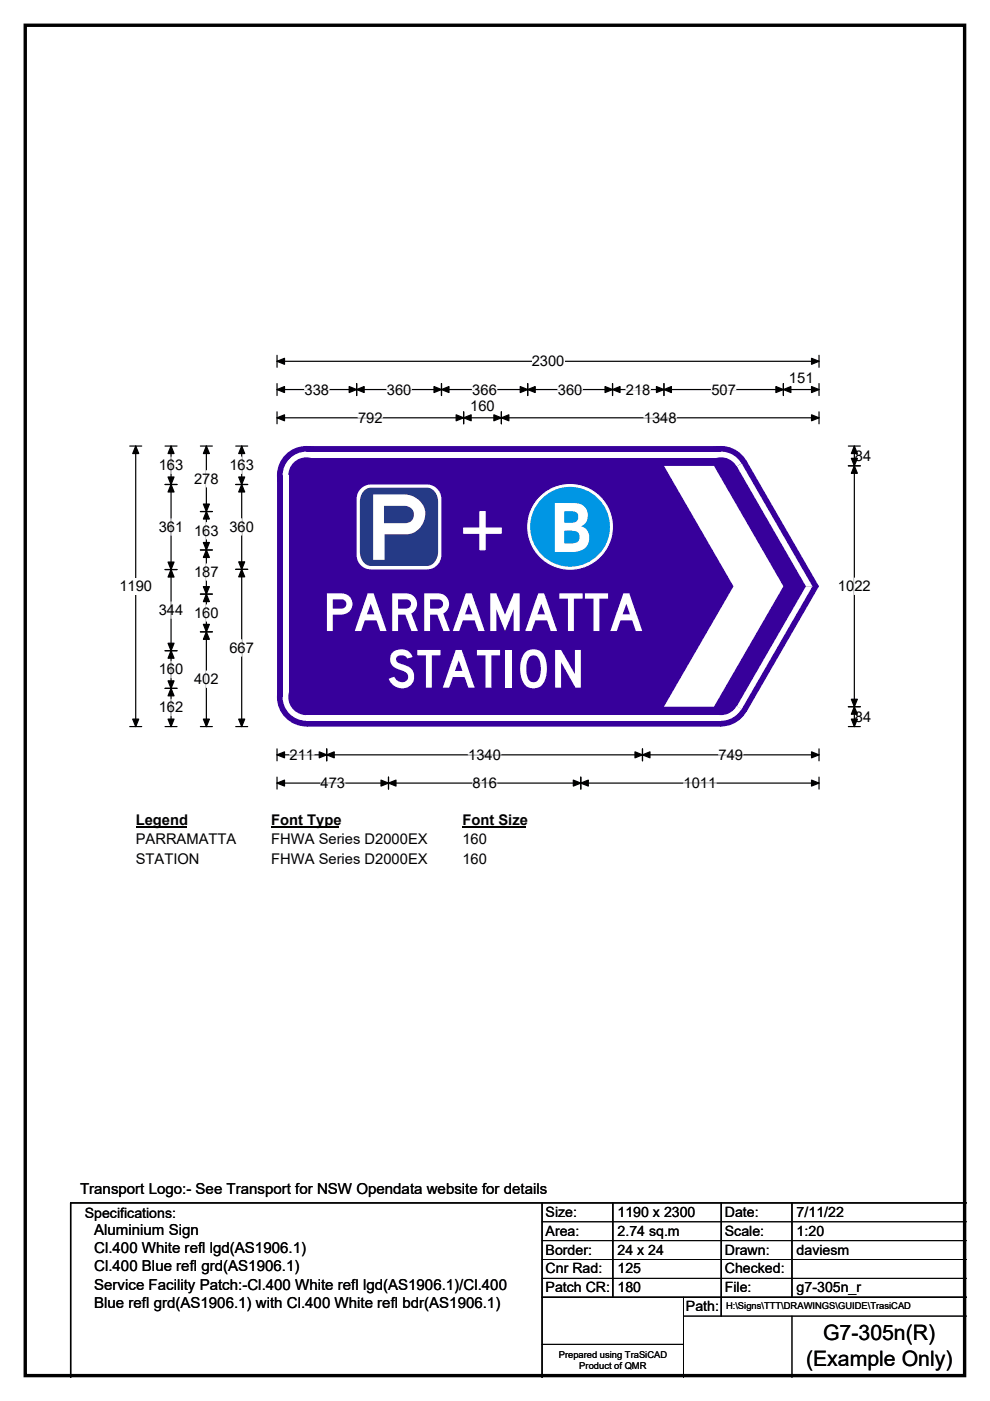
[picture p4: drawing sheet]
<svg xmlns="http://www.w3.org/2000/svg" width="210mm" height="297mm" viewBox="0 0 210 297" stroke-linecap="round" stroke-linejoin="round" font-family="sans-serif">
<path d="M5.4 5.4h199.2v286.3h-199.2z" fill="none" stroke="#000" stroke-width=".72"/>
<path d="M58.8 76.6h114.9M58.8 75.3v2.6M173.7 75.3v2.6" fill="none" stroke="#000" stroke-width=".25"/>
<path d="M58.8 76.6l1.5-.6v1.2zM172.1 76l1.6 .6-1.6 .6z" fill="#000" stroke="#000" stroke-width=".25"/>
<path d="M112.8 74.9h6.9v3.5h-6.9z" fill="#fff"/>
<g fill="none" stroke="#000" stroke-width=".25">
<path d="M27.5 94.6h2.6M28.8 94.6v59.5M58.8 82.6h114.9M58.8 81.3v2.6M58.8 87.3v2.6M58.8 88.6h114.9M75.6 81.3v2.6M93.6 81.3v2.6M98.3 87.3v2.6M106.3 87.3v2.6M111.9 81.3v2.6M129.9 81.3v2.6"/>
<path d="M140.8 81.3v2.6M166.2 81.3v2.6M173.7 87.3v2.6M173.7 81.3v2.6M27.5 154.1h2.6M58.8 158.8v2.5M69.3 158.8v2.5M136.3 158.8v2.5M173.7 158.8v2.5M58.8 164.8v2.5M58.8 160h114.9M58.8 166h114.9"/>
<path d="M82.4 164.8v2.5M123.2 164.8v2.5M173.7 164.8v2.5"/>
</g>
<g fill="#000" stroke="#000" stroke-width=".25">
<path d="M28.8 94.6l.6 1.6h-1.2zM58.8 82.6l1.5-.6v1.2zM58.8 88.6l1.5-.7v1.3zM75.6 82.6l1.6-.6v1.2zM74.1 82l1.5 .6-1.5 .6zM92.1 82l1.5 .6-1.5 .6zM93.6 82.6l1.6-.6v1.2zM98.3 88.6l1.6-.7v1.3zM96.8 87.9l1.5 .7-1.5 .6zM104.8 87.9l1.5 .7-1.5 .6zM106.3 88.6l1.6-.7v1.3zM110.3 82l1.6 .6-1.6 .6z"/>
<path d="M111.9 82.6l1.6-.6v1.2zM128.3 82l1.6 .6-1.6 .6zM129.9 82.6l1.6-.6v1.2zM139.2 82l1.6 .6-1.6 .6zM140.8 82.6l1.6-.6v1.2zM164.6 82l1.6 .6-1.6 .6zM166.2 82.6l1.5-.6v1.2zM172.1 82l1.6 .6-1.6 .6zM172.1 87.9l1.6 .7-1.6 .6zM28.2 152.5h1.2l-.6 1.6zM58.8 160l1.5-.6v1.3zM58.8 166l1.5-.6v1.3z"/>
<path d="M69.3 160l1.6-.6v1.3zM67.7 159.4l1.6 .6-1.6 .7zM82.4 166l1.6-.6v1.3zM80.8 165.4l1.6 .6-1.6 .7zM121.6 165.4l1.6 .6-1.6 .7zM123.2 166l1.6-.6v1.3zM134.7 159.4l1.6 .6-1.6 .7zM136.3 160l1.6-.6v1.3zM172.1 159.4l1.6 .6-1.6 .7zM172.1 165.4l1.6 .6-1.6 .7z"/>
</g>
<g fill="none" stroke="#fff" stroke-width=".25">
<path d="M64.6 82.6h5.2M75.9 88.6h5.3M82 82.6h5.2M100.2 82.6h5.2M118.3 82.6h5.2M132.8 82.6h5.2M136.6 88.6h6.9M150.9 82.6h5.2M61.4 160h5.2M68 166h5.2M99.3 160h7M100.2 166h5.2"/>
<path d="M145 166h6.9M152.4 160h5.2"/>
</g>
<path d="M25.3 122.6h7v3.5h-7z" fill="#fff"/>
<g fill="none" stroke="#000" stroke-width=".25">
<path d="M35 94.6h2.5M36.3 94.6v59.5M42.5 94.6h2.5M43.8 94.6v59.5M50 94.6h2.5M51.3 94.6v59.5M179.9 94.6h2.6M179.9 98.8h2.6M181.2 94.6v59.5M35 102.7h2.5M42.5 108.5h2.5M42.5 116.6h2.5"/>
<path d="M50 102.7h2.5M35 120.8h2.5M35 138h2.5M42.5 126h2.5M42.5 134h2.5M50 120.7h2.5M35 145.9h2.5M35 154.1h2.5M42.5 154.1h2.5M50 154.1h2.5M179.9 154.1h2.6M179.9 149.8h2.6"/>
</g>
<g fill="#000" stroke="#000" stroke-width=".25">
<path d="M36.3 94.6l.6 1.6h-1.3zM43.8 94.6l.6 1.6h-1.3zM51.3 94.6l.6 1.6h-1.3zM181.2 98.8l.6 1.6h-1.2zM181.2 94.6l.6 1.6h-1.2zM180.6 97.2h1.2l-.6 1.6zM36.3 102.7l.6 1.6h-1.3zM35.6 101.1h1.3l-.6 1.6zM43.8 108.5l.6 1.5h-1.3zM43.1 115h1.3l-.6 1.6zM43.1 106.9h1.3l-.6 1.6zM43.8 116.6l.6 1.6h-1.3z"/>
<path d="M51.3 102.7l.6 1.6h-1.3zM50.6 101.1h1.3l-.6 1.6zM35.6 119.2h1.3l-.6 1.6zM36.3 120.8l.6 1.5h-1.3zM35.6 136.4h1.3l-.6 1.6zM36.3 138l.6 1.6h-1.3zM43.1 124.4h1.3l-.6 1.6zM43.8 126l.6 1.6h-1.3zM43.1 132.4h1.3l-.6 1.6zM43.8 134l.6 1.6h-1.3zM50.6 119.1h1.3l-.6 1.6zM51.3 120.7l.6 1.6h-1.3z"/>
<path d="M35.6 144.4h1.3l-.6 1.5zM36.3 145.9l.6 1.6h-1.3zM35.6 152.5h1.3l-.6 1.6zM43.1 152.5h1.3l-.6 1.6zM50.6 152.5h1.3l-.6 1.6zM180.6 148.3h1.2l-.6 1.5zM181.2 149.8l.6 1.6h-1.2zM180.6 152.5h1.2l-.6 1.6z"/>
</g>
<g fill="none" stroke="#fff" stroke-width=".25">
<path d="M36.3 96.9v3.5M43.8 99.8v3.5M51.3 96.9v3.5M36.3 110v3.5M43.8 110.8v3.5M43.8 119.5v3.5M51.3 110v3.5M36.3 127.6v3.5M43.8 128.2v3.5M51.3 135.6v3.5M181.2 122.6v3.4M36.3 140.2v3.5"/>
<path d="M36.3 148.3v3.4M43.8 142.3v3.5"/>
</g>
<path d="M28.8 172h10.7v3.5h-10.7z" fill="#fff"/>
<path d="M28.8 175.3h10.7" fill="none" stroke="#000" stroke-width=".32"/>
<path d="M57.5 172h14.4v3.5h-14.4z" fill="#fff"/>
<path d="M57.5 175.3h14.4" fill="none" stroke="#000" stroke-width=".32"/>
<path d="M98.1 172h13.4v3.5h-13.4z" fill="#fff"/>
<path d="M98.1 175.3h13.4" fill="none" stroke="#000" stroke-width=".32"/>
<g fill="#fff">
<path d="M28.8 176.2h21.2v3.5h-21.2z"/>
<path d="M57.5 176.2h33.1v3.5h-33.1z"/>
<path d="M98.1 176.2h5.2v3.5h-5.2z"/>
<path d="M28.8 180.4h13.5v3.5h-13.5z"/>
<path d="M57.5 180.4h33.1v3.5h-33.1z"/>
<path d="M98.1 180.4h5.2v3.5h-5.2z"/>
</g>
<g fill="#37009b">
<path d="M58.8 100.8l6.2-6.2h87.9l5.4 3.1 15.3 26.5v.2l-15.3 26.5-5.4 3.2h-87.9l-6.2-6.3z" fill-rule="evenodd"/>
<circle cx="65" cy="100.8" r="6.2"/>
<circle cx="65" cy="147.8" r="6.2"/>
<circle cx="152.9" cy="147.8" r="6.2"/>
<circle cx="173.4" cy="124.3" r=".25"/>
<circle cx="152.9" cy="100.8" r="6.2"/>
</g>
<g fill="#fff">
<path d="M65 95.8h88v1.2h-88z" fill-rule="evenodd"/>
<path d="M61.1 97.6a5.1 5.1 0 0 1 3.9-1.8v5h-5.1a5.1 5.1 0 0 1 1.2-3.2z" fill-rule="evenodd"/>
</g>
<circle cx="65" cy="100.8" r="3.8" fill="#37009b"/>
<g fill="#fff">
<path d="M60 100.8h1.2v47h-1.2z" fill-rule="evenodd"/>
<path d="M59.9 147.8h5.1v5a5.1 5.1 0 0 1-5.1-5z" fill-rule="evenodd"/>
</g>
<circle cx="65" cy="147.8" r="3.8" fill="#37009b"/>
<g fill="#fff">
<path d="M65 151.6h88v1.2h-88z" fill-rule="evenodd"/>
<path d="M152.9 147.8l4.4 2.5a5.1 5.1 0 0 1-4.4 2.5z" fill-rule="evenodd"/>
</g>
<circle cx="152.9" cy="147.8" r="3.8" fill="#37009b"/>
<g fill="#fff">
<path d="M170.9 124.3h1.4l-15 26-1-.5z"/>
<path d="M156.3 98.9l1-.6 15 26h-1.4z"/>
<path d="M152.9 95.8a5 5 0 0 1 4.4 2.5l-4.4 2.5z" fill-rule="evenodd"/>
</g>
<circle cx="152.9" cy="100.8" r="3.8" fill="#37009b"/>
<path d="M140.8 98.8h10.6l14.8 25.5-14.8 25.5h-10.6l14.8-25.5z" fill-rule="evenodd" fill="#fff"/>
<g fill="#fff" stroke="#fff" stroke-width=".21">
<path d="M98.3 112h8v1.1h-8z" fill-rule="evenodd"/>
<path d="M101.8 108.5h1.1v8.1h-1.1z" fill-rule="evenodd"/>
</g>
<path d="M76.3 103.9a3.1 3.1 0 0 1 2.4-1.2h11.9a3.1 3.1 0 0 1 3 3v12a3 3 0 0 1-3 3h-11.9a3 3 0 0 1-3.1-3v-12l.1-.7z" fill-rule="evenodd" fill="#fff"/>
<path d="M77.2 104.1l.9-.6 .6-.1h11.9a2.69 2.69 0 0 1 2.3 3v10.5a2.87 2.87 0 0 1-2.3 3.1h-11.9a2.75 2.75 0 0 1-2.4-3.1v-10.5a3.5 3.5 0 0 1 .9-2.3z" fill-rule="evenodd" fill="#253a86"/>
<circle cx="120.9" cy="111.7" r="9" fill="#fff" stroke="#fff" stroke-width=".21"/>
<circle cx="120.9" cy="111.7" r="8.5" fill="#0096e4"/>
<path d="M117.6 106.6l4.3 .1a2.59 2.59 0 0 1 2.7 1.9 2.59 2.59 0 0 1-1.4 3 2.72 2.72 0 0 1 1.8 2.5 2.72 2.72 0 0 1-1.7 2.6l-1.5 .3h-4.2z" fill-rule="evenodd" fill="#fff"/>
<g fill="#0096e4">
<path d="M119.7 108.4h1.6a1.24 1.24 0 0 1 1.4 1.2 1.24 1.24 0 0 1-1.4 1.2h-1.6z" fill-rule="evenodd"/>
<path d="M119.7 112.5l1.8 .1a1.34 1.34 0 0 1 1.5 1.4 1.34 1.34 0 0 1-1.7 1.2h-1.6z" fill-rule="evenodd"/>
</g>
<path d="M115 255v37M130 255v20M153 255v24M168 255v20M205 255h-190v37M115 275h90" fill="none" stroke="#000" stroke-width=".3"/>
<path d="M115 259h90M115 263h90M115 267h90M115 271h90M145 279h60M145 275v17M168 279v13M115 285h30" fill="none" stroke="#000" stroke-width=".21"/>
<text font-size="13.9" fill="#fff" x="79.1" y="118.7">P</text>
<g font-size="11.1" fill="#fff">
<text x="68.4" y="133.8">PARRAMATTA</text>
<text x="82" y="145.8">STATION</text>
</g>
<g font-size="4.5">
<text x="174.6" y="284.2">G7-305n(R)</text>
<text x="171" y="289.6">(Example Only)</text>
</g>
<g font-size="3.2">
<text x="17" y="253.1">Transport Logo:- See Transport for NSW Opendata website for details</text>
<text x="20" y="261.9">Aluminium Sign</text>
<text x="20" y="265.7">Cl.400 White refl lgd(AS1906.1)</text>
<text x="20" y="269.6">Cl.400 Blue refl grd(AS1906.1)</text>
<text x="20" y="273.4">Service Facility Patch:-Cl.400 White refl lgd(AS1906.1)/Cl.400</text>
<text x="20" y="277.2">Blue refl grd(AS1906.1) with Cl.400 White refl bdr(AS1906.1)</text>
</g>
<g font-size="3.1">
<text x="112.8" y="77.7">2300</text>
<text x="64.6" y="83.7">338</text>
<text x="82" y="83.7">360</text>
<text x="100.2" y="83.7">366</text>
<text x="118.3" y="83.7">360</text>
<text x="132.8" y="83.7">218</text>
<text x="150.9" y="83.7">507</text>
<text x="167.3" y="81.2">151</text>
<text x="75.9" y="89.6">792</text>
<text x="99.7" y="87.2">160</text>
<text x="136.6" y="89.6">1348</text>
<text x="33.7" y="99.7">163</text>
<text x="48.7" y="99.7">163</text>
<text x="181.3" y="97.7">84</text>
<text x="41.2" y="102.6">278</text>
<text x="33.7" y="112.8">361</text>
<text x="41.2" y="113.6">163</text>
<text x="48.7" y="112.8">360</text>
<text x="25.3" y="125.4">1190</text>
<text x="41.2" y="122.3">187</text>
<text x="177.7" y="125.3">1022</text>
<text x="33.7" y="130.4">344</text>
<text x="41.2" y="131">160</text>
<text x="33.7" y="143">160</text>
<text x="48.7" y="138.4">667</text>
<text x="41.2" y="145.1">402</text>
<text x="33.7" y="151">162</text>
<text x="181.3" y="153">84</text>
<text x="61.4" y="161.1">211</text>
<text x="99.3" y="161.1">1340</text>
<text x="152.4" y="161.1">749</text>
<text x="68" y="167.1">473</text>
<text x="100.2" y="167.1">816</text>
<text x="145" y="167.1">1011</text>
<text x="28.8" y="174.8">Legend</text>
<text x="28.8" y="179">PARRAMATTA</text>
<text x="57.5" y="174.8">Font Type</text>
<text x="57.5" y="179">FHWA Series D2000EX</text>
<text x="98.1" y="174.8">Font Size</text>
<text x="98.1" y="179">160</text>
<text x="28.8" y="183.2">STATION</text>
<text x="57.5" y="183.2">FHWA Series D2000EX</text>
<text x="98.1" y="183.2">160</text>
</g>
<g font-size="3">
<text x="115.7" y="258">Size:</text>
<text x="131" y="258">1190 x 2300</text>
<text x="153.7" y="258">Date:</text>
<text x="169" y="258">7/11/22</text>
<text x="18" y="258.2">Specifications:</text>
<text x="115.7" y="262">Area:</text>
<text x="131" y="262">2.74 sq.m</text>
<text x="153.7" y="262">Scale:</text>
<text x="169" y="262">1:20</text>
<text x="115.7" y="266">Border:</text>
<text x="115.7" y="270">Cnr Rad:</text>
<text x="131" y="266">24 x 24</text>
<text x="131" y="270">125</text>
<text x="153.7" y="266">Drawn:</text>
<text x="153.7" y="270">Checked:</text>
<text x="169" y="266">daviesm</text>
<text x="115.7" y="274">Patch CR:</text>
<text x="131" y="274">180</text>
<text x="153.7" y="274">File:</text>
<text x="169" y="274">g7-305n_r</text>
<text x="145.5" y="278">Path:</text>
</g>
<g font-size="2">
<text x="154" y="277.6">H:\Signs\TTT\DRAWINGS\GUIDE\TrasiCAD</text>
<text x="118.5" y="287.8">Prepared using TraSiCAD</text>
<text x="122.9" y="290.2">Product of QMR</text>
</g>
</svg>
